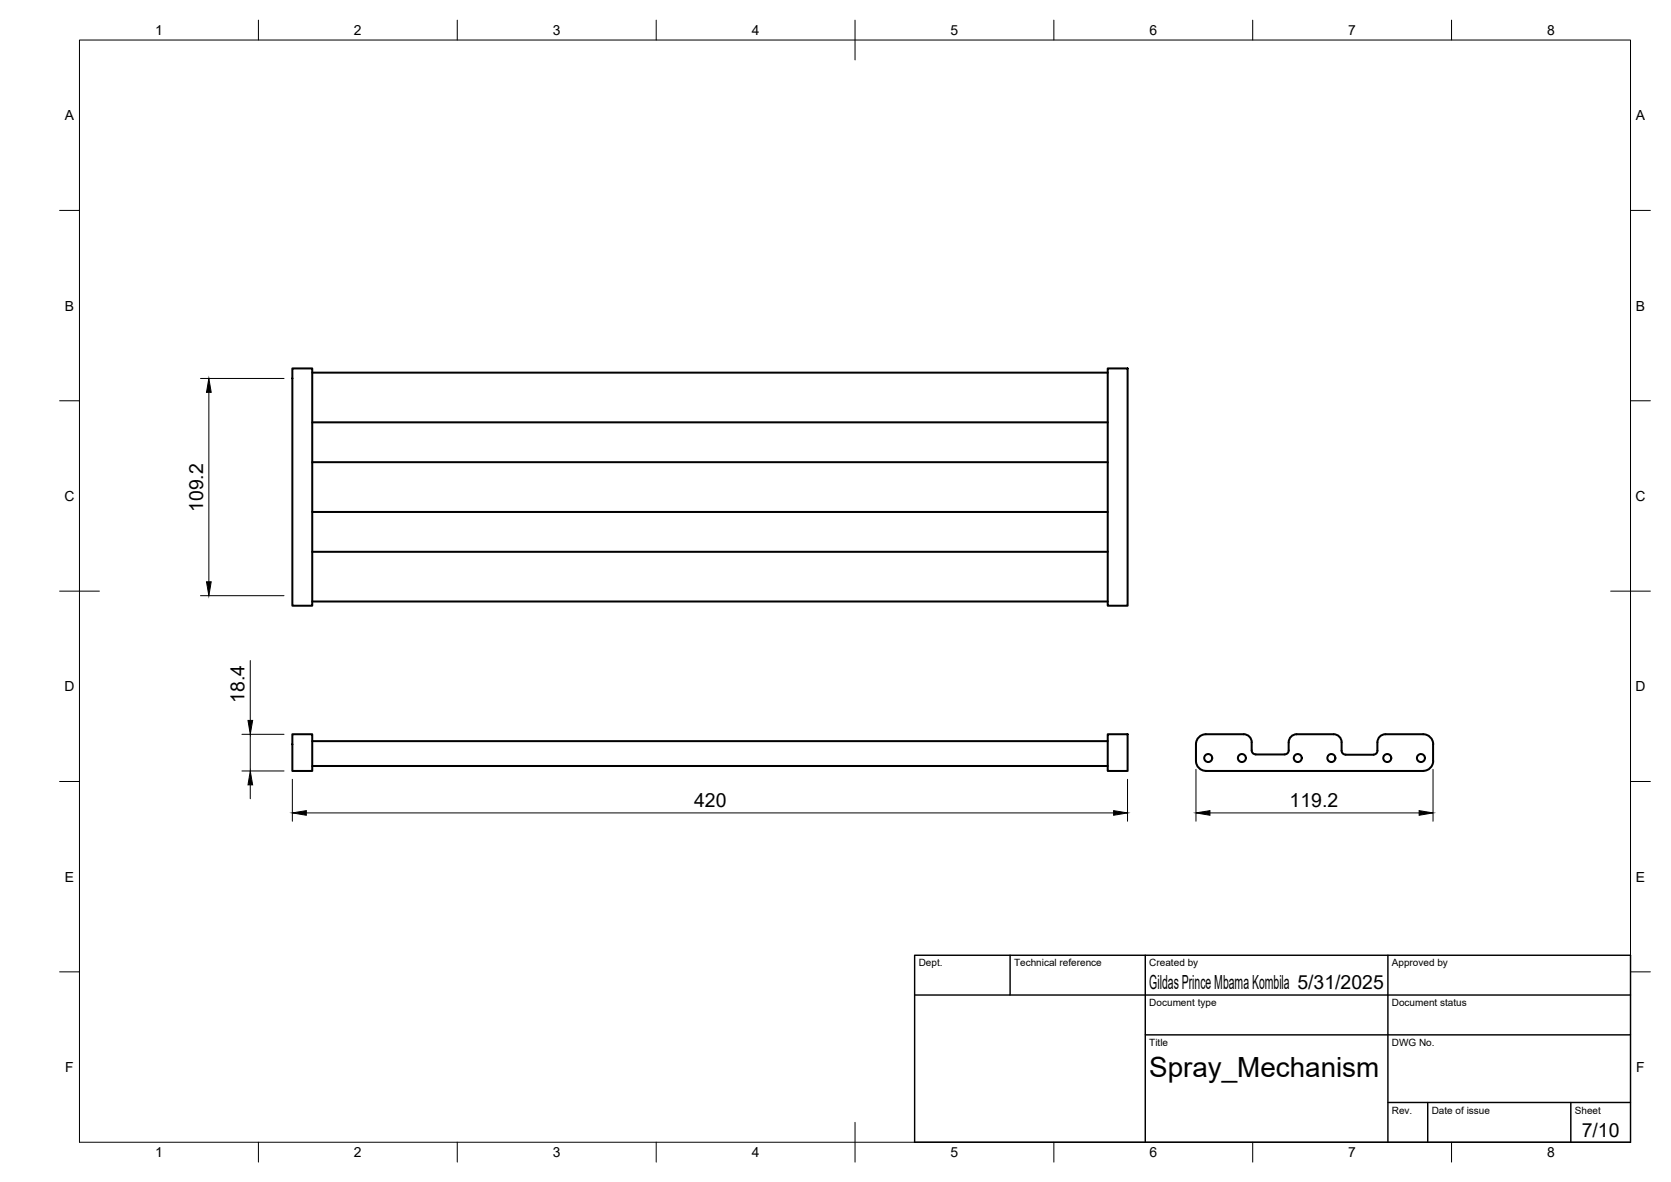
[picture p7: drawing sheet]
<svg xmlns="http://www.w3.org/2000/svg" width="420mm" height="297mm" viewBox="0 0 420 297" stroke-linecap="round" stroke-linejoin="round" font-family="sans-serif">
<!-- layer: Visible -->
<g fill="none" stroke="#000" stroke-width=".51">
<path d="M73.5 92.6h5v59.6h-5zM78.5 93.6h200M278.5 92.6h5v59.6h-5zM78.5 116.1h200M78.5 106.1h200M78.5 128.7h200M78.5 138.7h200M78.5 151.2h200M73.5 184.5h5v9.2h-5zM78.5 186.3h200M78.5 192.5h200M278.5 184.5h5v9.2h-5z"/>
<path d="M335.3 184.5h-9.3a2.04 2.04 0 0 0-2 2v2.1a1.01 1.01 0 0 1-1 1h-7.3a1.04 1.04 0 0 1-1-1 3.7 3.7 0 0 0-.6-3.5l-.8-.5-.6-.1h-9.5a2.51 2.51 0 0 0-2.5 2.5v4.2a2.51 2.51 0 0 0 2.5 2.5h54.6a2.55 2.55 0 0 0 2.6-2.5M335.3 184.5a2 2 0 0 1 2 2v2.1a1.04 1.04 0 0 0 1 1.1l7-.1a.97 .97 0 0 0 1-1 3.8 3.8 0 0 1 .6-3.5l.9-.5 .6-.1M348.3 184.5h9.6a2.51 2.51 0 0 1 2.5 2.5M360.3 187v4.2"/>
<circle cx="303.8" cy="190.5" r="1.01"/>
<circle cx="312.3" cy="190.5" r="1.01"/>
<circle cx="326.3" cy="190.5" r="1.01"/>
<circle cx="334.8" cy="190.5" r="1.01"/>
<circle cx="348.8" cy="190.5" r="1.01"/>
<circle cx="357.3" cy="190.5" r="1.01"/>
</g>
<!-- layer: BORDER -->
<g fill="none" stroke="#000" stroke-width=".25">
<path d="M20 10.1h390v276.9h-390zM65 5.1v5M115 5.1v5M165 5.1v5M215 5.1v10M265 5.1v5M315 5.1v5M365 5.1v5M15 52.9h5M410 52.9h5M15 100.7h5M410 100.7h5"/>
<path d="M15 148.6h10M405 148.6h10M15 196.4h5M410 196.4h5M15 244.2h5M410 244.2h5M65 287v5M115 287v5M165 287v5M215 282.1v9.9M265 287v5M315 287v5"/>
<path d="M365 287v5"/>
</g>
<!-- layer: TITLEBLOCK -->
<path d="M230 240.1h180v46.9h-180zM230 250h180M254 240.1v9.9M288 240.1v46.9M349 240.1v46.9M288 260.1h122M349 277.1h61M359 277.1v9.9M395 277.1v9.9" fill="none" stroke="#000" stroke-width=".36"/>
<!-- layer: FD_Dimensions -->
<g fill="none" stroke="#000" stroke-width=".25">
<path d="M50.4 95.1h21M52.5 98.6v47.6M50.4 149.7h21M62.9 166v15M60.8 193.7h10.6M60.8 184.5h10.6M62.9 184.5v9.2M62.9 197.2v3.5M73.5 195.8v10.6M283.5 195.8v10.6M300.7 193.3v13.1M360.3 193.3v13.1"/>
<path d="M77 204.3h203M304.2 204.3h52.6"/>
</g>
<path d="M52.5 95.1l.6 3.5h-1.2zM51.9 146.2h1.2l-.6 3.5zM62.9 193.7l.6 3.5h-1.1zM62.4 181h1.1l-.6 3.5zM73.5 204.3l3.5-.6v1.2zM280 203.7l3.5 .6-3.5 .6zM300.7 204.3l3.5-.6v1.2zM356.8 203.7l3.5 .6-3.5 .6z" fill="#000" stroke="#000" stroke-width=".25"/>
<text font-size="7" x="289" y="270.6">Spray_Mechanism</text>
<g font-size="4.9">
<text x="51.1" y="128.7" transform="rotate(-90 51.1 128.7)">109.2</text>
<text x="61.5" y="176.7" transform="rotate(-90 61.5 176.7)">18.4</text>
<text x="174.5" y="202.8">420</text>
<text x="324.3" y="202.8">119.2</text>
<text x="289" y="248.5">Gildas Prince Mbama Kombila 5/31/2025</text>
<text x="397.7" y="285.7">7/10</text>
</g>
<g font-size="3.5">
<text x="39" y="8.8">1</text>
<text x="89" y="8.8">2</text>
<text x="139" y="8.8">3</text>
<text x="189" y="8.8">4</text>
<text x="239" y="8.8">5</text>
<text x="289" y="8.8">6</text>
<text x="339" y="8.8">7</text>
<text x="389" y="8.8">8</text>
<text x="16.3" y="30.2">A</text>
<text x="411.3" y="30.2">A</text>
<text x="16.3" y="78">B</text>
<text x="411.3" y="78">B</text>
<text x="16.2" y="125.9">C</text>
<text x="411.2" y="125.9">C</text>
<text x="16.2" y="173.7">D</text>
<text x="411.2" y="173.7">D</text>
<text x="16.3" y="221.6">E</text>
<text x="411.3" y="221.6">E</text>
<text x="16.4" y="269.4">F</text>
<text x="411.4" y="269.4">F</text>
<text x="39" y="290.8">1</text>
<text x="89" y="290.8">2</text>
<text x="139" y="290.8">3</text>
<text x="189" y="290.8">4</text>
<text x="239" y="290.8">5</text>
<text x="289" y="290.8">6</text>
<text x="339" y="290.8">7</text>
<text x="389" y="290.8">8</text>
</g>
<g font-size="2.5">
<text x="231" y="242.9">Dept.</text>
<text x="255" y="242.9">Technical reference</text>
<text x="289" y="242.9">Created by</text>
<text x="350" y="242.9">Approved by</text>
<text x="289" y="252.8">Document type</text>
<text x="350" y="252.8">Document status</text>
<text x="289" y="262.9">Title</text>
<text x="350" y="262.9">DWG No.</text>
<text x="350" y="279.9">Rev.</text>
<text x="360" y="279.9">Date of issue</text>
<text x="396" y="279.9">Sheet</text>
</g>
</svg>
